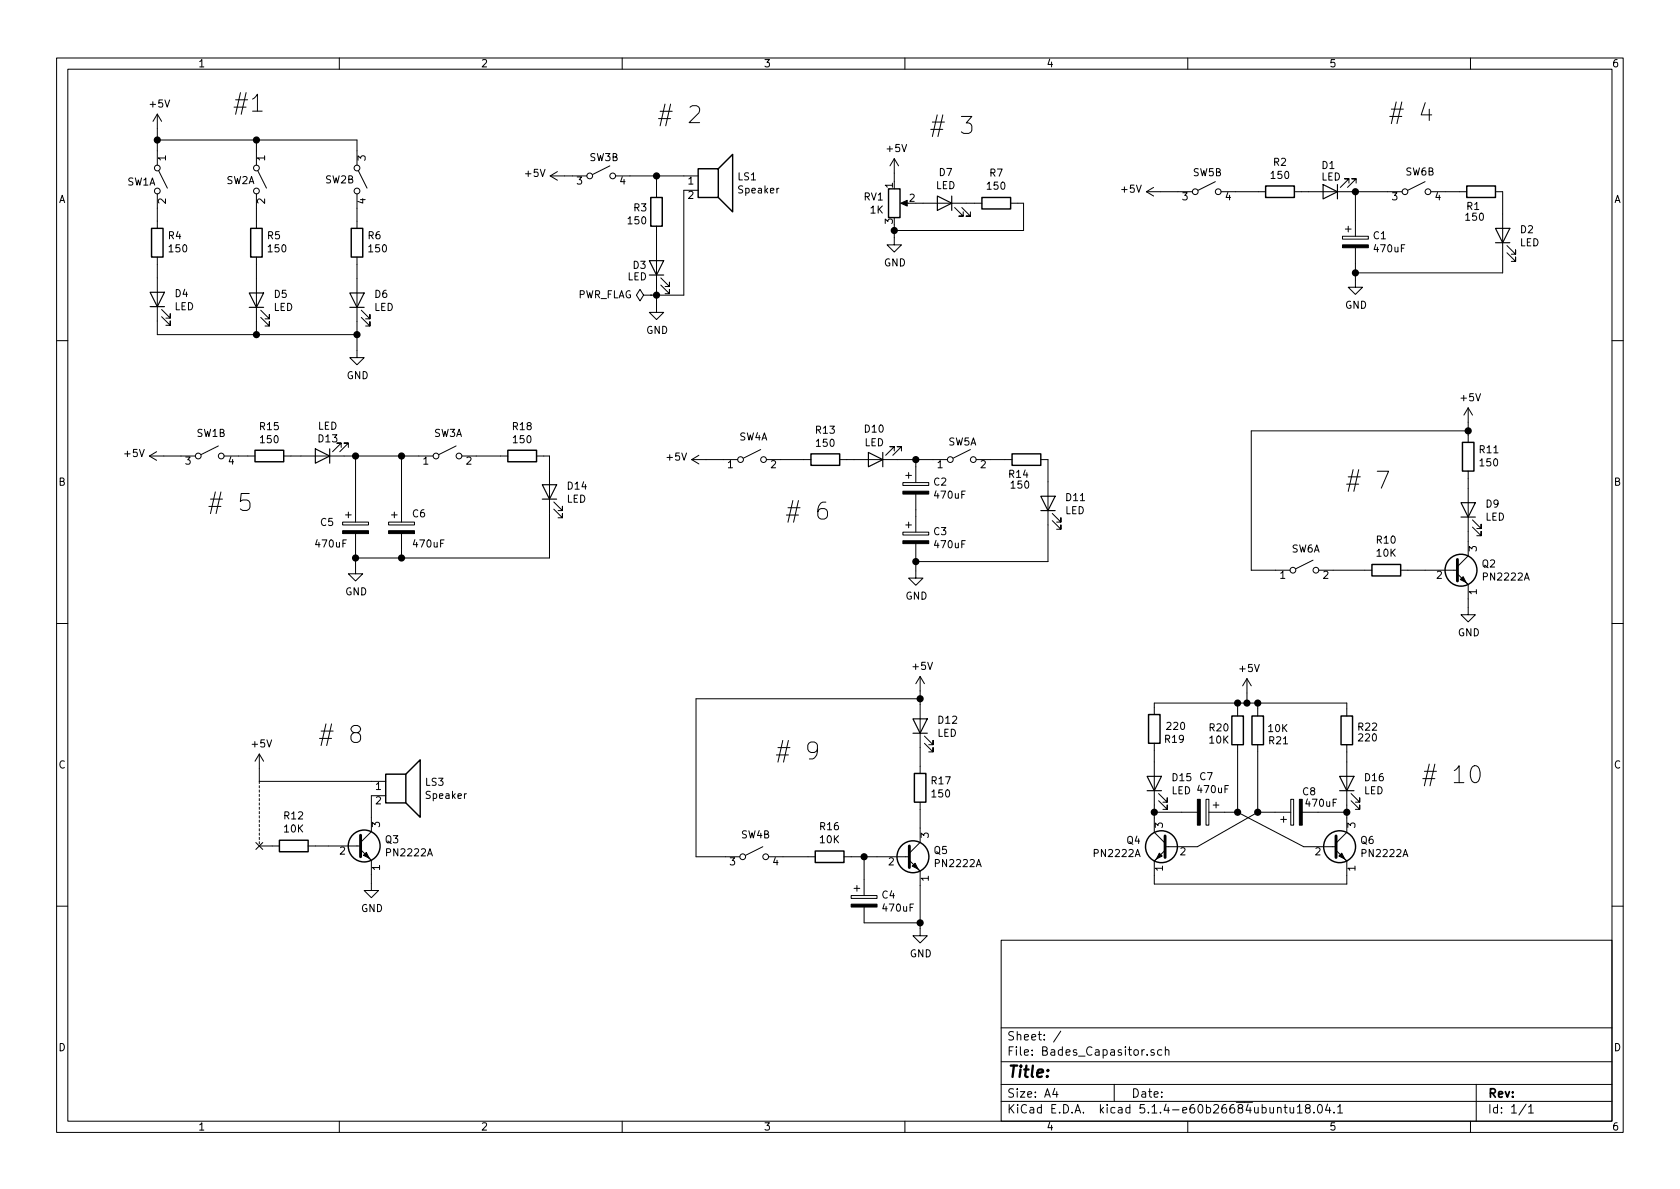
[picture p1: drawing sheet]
EESchema Schematic File Version 4
LIBS:Bades_Capasitor-cache
EELAYER 30 0
EELAYER END
$Descr A4 11693 8268
encoding utf-8
Sheet 1 1
Title ""
Date ""
Rev ""
Comp ""
Comment1 ""
Comment2 ""
Comment3 ""
Comment4 ""
$EndDescr
$Comp
L Device:CP C1
U 1 1
P 9435 1675
F 0 "C1" H 9553 1721 50  0000 L CNN
F 1 "470uF" H 9553 1630 50  0000 L CNN
F 2 "" H 9473 1525 50  0001 C CNN
F 3 "~" H 9435 1675 50  0001 C CNN
	1    9435 1675
	1    0    0    -1  
$EndComp
$Comp
L Device:R R1
U 1 1
P 10310 1325
F 0 "R1" V 10410 1270 50  0000 C CNN
F 1 "150" V 10485 1280 50  0000 C CNN
F 2 "" V 10240 1325 50  0001 C CNN
F 3 "~" H 10310 1325 50  0001 C CNN
	1    10310 1325
	0    1    1    0   
$EndComp
$Comp
L Device:LED D2
U 1 1
P 10460 1630
F 0 "D2" V 10498 1513 50  0000 R CNN
F 1 "LED" V 10407 1513 50  0000 R CNN
F 2 "" H 10460 1630 50  0001 C CNN
F 3 "~" H 10460 1630 50  0001 C CNN
	1    10460 1630
	0    -1   -1   0   
$EndComp
$Comp
L Device:LED D1
U 1 1
P 9260 1325
F 0 "D1" H 9325 1145 50  0000 R CNN
F 1 "LED" H 9325 1225 50  0000 R CNN
F 2 "" H 9260 1325 50  0001 C CNN
F 3 "~" H 9260 1325 50  0001 C CNN
	1    9260 1325
	-1   0    0    1   
$EndComp
$Comp
L power:+5V #PWR0101
U 1 1
P 8080 1325
F 0 "#PWR0101" H 8080 1175 50  0001 C CNN
F 1 "+5V" V 8095 1453 50  0000 L CNN
F 2 "" H 8080 1325 50  0001 C CNN
F 3 "" H 8080 1325 50  0001 C CNN
	1    8080 1325
	0    -1   -1   0   
$EndComp
$Comp
L power:GND #PWR0102
U 1 1
P 9435 1940
F 0 "#PWR0102" H 9435 1690 50  0001 C CNN
F 1 "GND" H 9440 1767 50  0000 C CNN
F 2 "" H 9435 1940 50  0001 C CNN
F 3 "" H 9435 1940 50  0001 C CNN
	1    9435 1940
	1    0    0    -1  
$EndComp
$Comp
L Device:R R2
U 1 1
P 8910 1325
F 0 "R2" V 8703 1325 50  0000 C CNN
F 1 "150" V 8794 1325 50  0000 C CNN
F 2 "" V 8840 1325 50  0001 C CNN
F 3 "~" H 8910 1325 50  0001 C CNN
	1    8910 1325
	0    1    1    0   
$EndComp
$Comp
L Device:Speaker LS1
U 1 1
P 4960 1215
F 0 "LS1" H 5130 1211 50  0000 L CNN
F 1 "Speaker" H 5130 1120 50  0000 L CNN
F 2 "" H 4960 1015 50  0001 C CNN
F 3 "~" H 4950 1165 50  0001 C CNN
	1    4960 1215
	1    0    0    -1  
$EndComp
$Comp
L Device:R R3
U 1 1
P 4570 1465
F 0 "R3" H 4735 1440 50  0000 R CNN
F 1 "150" H 4780 1530 50  0000 R CNN
F 2 "" V 4500 1465 50  0001 C CNN
F 3 "~" H 4570 1465 50  0001 C CNN
	1    4570 1465
	-1   0    0    1   
$EndComp
$Comp
L Device:LED D3
U 1 1
P 4570 1855
F 0 "D3" V 4585 2025 50  0000 R CNN
F 1 "LED" V 4505 2060 50  0000 R CNN
F 2 "" H 4570 1855 50  0001 C CNN
F 3 "~" H 4570 1855 50  0001 C CNN
	1    4570 1855
	0    -1   -1   0   
$EndComp
Wire Wire Line
	4570 1315 4570 1215
Wire Wire Line
	4570 1215 4760 1215
Wire Wire Line
	4570 1615 4570 1705
Wire Wire Line
	4760 1315 4760 2045
Wire Wire Line
	4760 2045 4570 2045
Wire Wire Line
	4570 2045 4570 2005
Wire Wire Line
	4570 2045 4570 2115
Connection ~ 4570 2045
$Comp
L power:+5V #PWR0103
U 1 1
P 3930 1215
F 0 "#PWR0103" H 3930 1065 50  0001 C CNN
F 1 "+5V" V 3945 1343 50  0000 L CNN
F 2 "" H 3930 1215 50  0001 C CNN
F 3 "" H 3930 1215 50  0001 C CNN
	1    3930 1215
	0    -1   -1   0   
$EndComp
$Comp
L power:GND #PWR0104
U 1 1
P 4570 2115
F 0 "#PWR0104" H 4570 1865 50  0001 C CNN
F 1 "GND" H 4575 1942 50  0000 C CNN
F 2 "" H 4570 2115 50  0001 C CNN
F 3 "" H 4570 2115 50  0001 C CNN
	1    4570 2115
	1    0    0    -1  
$EndComp
$Comp
L power:PWR_FLAG #FLG0104
U 1 1
P 4530 2045
F 0 "#FLG0104" H 4530 2120 50  0001 C CNN
F 1 "PWR_FLAG" V 4530 2173 50  0000 L CNN
F 2 "" H 4530 2045 50  0001 C CNN
F 3 "~" H 4530 2045 50  0001 C CNN
	1    4530 2045
	0    -1   -1   0   
$EndComp
Wire Wire Line
	4530 2045 4570 2045
$Comp
L Device:R R4
U 1 1
P 1095 1680
F 0 "R4" H 1025 1634 50  0000 R CNN
F 1 "150" H 1025 1725 50  0000 R CNN
F 2 "" V 1025 1680 50  0001 C CNN
F 3 "~" H 1095 1680 50  0001 C CNN
	1    1095 1680
	-1   0    0    1   
$EndComp
$Comp
L Device:R R5
U 1 1
P 1785 1680
F 0 "R5" H 1715 1634 50  0000 R CNN
F 1 "150" H 1715 1725 50  0000 R CNN
F 2 "" V 1715 1680 50  0001 C CNN
F 3 "~" H 1785 1680 50  0001 C CNN
	1    1785 1680
	-1   0    0    1   
$EndComp
$Comp
L Device:R R6
U 1 1
P 2485 1680
F 0 "R6" H 2415 1634 50  0000 R CNN
F 1 "150" H 2415 1725 50  0000 R CNN
F 2 "" V 2415 1680 50  0001 C CNN
F 3 "~" H 2485 1680 50  0001 C CNN
	1    2485 1680
	-1   0    0    1   
$EndComp
Wire Wire Line
	2485 1530 2485 1440
$Comp
L Device:LED D4
U 1 1
P 1095 2075
F 0 "D4" V 1133 1958 50  0000 R CNN
F 1 "LED" V 1042 1958 50  0000 R CNN
F 2 "" H 1095 2075 50  0001 C CNN
F 3 "~" H 1095 2075 50  0001 C CNN
	1    1095 2075
	0    -1   -1   0   
$EndComp
$Comp
L Device:LED D5
U 1 1
P 1785 2080
F 0 "D5" V 1823 1963 50  0000 R CNN
F 1 "LED" V 1732 1963 50  0000 R CNN
F 2 "" H 1785 2080 50  0001 C CNN
F 3 "~" H 1785 2080 50  0001 C CNN
	1    1785 2080
	0    -1   -1   0   
$EndComp
$Comp
L Device:LED D6
U 1 1
P 2485 2080
F 0 "D6" V 2523 1963 50  0000 R CNN
F 1 "LED" V 2432 1963 50  0000 R CNN
F 2 "" H 2485 2080 50  0001 C CNN
F 3 "~" H 2485 2080 50  0001 C CNN
	1    2485 2080
	0    -1   -1   0   
$EndComp
Wire Wire Line
	2485 1830 2485 1930
Wire Wire Line
	1785 1830 1785 1930
Wire Wire Line
	2485 2320 2485 2230
Wire Wire Line
	1785 2320 2485 2320
$Comp
L power:GND #PWR02
U 1 1
P 2485 2430
F 0 "#PWR02" H 2485 2180 50  0001 C CNN
F 1 "GND" H 2490 2257 50  0000 C CNN
F 2 "" H 2485 2430 50  0001 C CNN
F 3 "" H 2485 2430 50  0001 C CNN
	1    2485 2430
	1    0    0    -1  
$EndComp
Wire Wire Line
	2485 2430 2485 2320
Connection ~ 2485 2320
$Comp
L Device:R_POT RV1
U 1 1
P 6225 1405
F 0 "RV1" H 6155 1451 50  0000 R CNN
F 1 "1K" H 6155 1360 50  0000 R CNN
F 2 "" H 6225 1405 50  0001 C CNN
F 3 "~" H 6225 1405 50  0001 C CNN
	1    6225 1405
	1    0    0    -1  
$EndComp
$Comp
L Device:R R7
U 1 1
P 6935 1405
F 0 "R7" V 7142 1405 50  0000 C CNN
F 1 "150" V 7051 1405 50  0000 C CNN
F 2 "" V 6865 1405 50  0001 C CNN
F 3 "~" H 6935 1405 50  0001 C CNN
	1    6935 1405
	0    -1   -1   0   
$EndComp
$Comp
L Device:LED D7
U 1 1
P 6575 1405
F 0 "D7" H 6567 1621 50  0000 C CNN
F 1 "LED" H 6567 1530 50  0000 C CNN
F 2 "" H 6575 1405 50  0001 C CNN
F 3 "~" H 6575 1405 50  0001 C CNN
	1    6575 1405
	-1   0    0    -1  
$EndComp
$Comp
L power:+5V #PWR03
U 1 1
P 6225 1195
F 0 "#PWR03" H 6225 1045 50  0001 C CNN
F 1 "+5V" H 6240 1368 50  0000 C CNN
F 2 "" H 6225 1195 50  0001 C CNN
F 3 "" H 6225 1195 50  0001 C CNN
	1    6225 1195
	1    0    0    -1  
$EndComp
$Comp
L power:GND #PWR04
U 1 1
P 6225 1645
F 0 "#PWR04" H 6225 1395 50  0001 C CNN
F 1 "GND" H 6230 1472 50  0000 C CNN
F 2 "" H 6225 1645 50  0001 C CNN
F 3 "" H 6225 1645 50  0001 C CNN
	1    6225 1645
	1    0    0    -1  
$EndComp
Wire Wire Line
	6225 1555 6225 1595
Wire Wire Line
	6375 1405 6425 1405
Wire Wire Line
	6725 1405 6785 1405
Wire Wire Line
	6225 1255 6225 1195
Wire Wire Line
	7085 1405 7125 1405
Wire Wire Line
	7125 1405 7125 1595
Wire Wire Line
	7125 1595 6225 1595
Connection ~ 6225 1595
Wire Wire Line
	6225 1595 6225 1645
$Comp
L Transistor_BJT:PN2222A Q2
U 1 1
P 10120 3960
F 0 "Q2" H 10311 4006 50  0000 L CNN
F 1 "PN2222A" H 10311 3915 50  0000 L CNN
F 2 "Package_TO_SOT_THT:TO-92_Inline" H 10320 3885 50  0001 L CIN
F 3 "http://www.fairchildsemi.com/ds/PN/PN2222A.pdf" H 10120 3960 50  0001 L CNN
	1    10120 3960
	1    0    0    -1  
$EndComp
$Comp
L Device:R R11
U 1 1
P 10220 3170
F 0 "R11" H 10150 3124 50  0000 R CNN
F 1 "150" H 10150 3215 50  0000 R CNN
F 2 "" V 10150 3170 50  0001 C CNN
F 3 "~" H 10220 3170 50  0001 C CNN
	1    10220 3170
	-1   0    0    1   
$EndComp
$Comp
L Device:LED D9
U 1 1
P 10220 3540
F 0 "D9" V 10258 3423 50  0000 R CNN
F 1 "LED" V 10167 3423 50  0000 R CNN
F 2 "" H 10220 3540 50  0001 C CNN
F 3 "~" H 10220 3540 50  0001 C CNN
	1    10220 3540
	0    -1   -1   0   
$EndComp
$Comp
L Device:R R10
U 1 1
P 9650 3960
F 0 "R10" V 9857 3960 50  0000 C CNN
F 1 "10K" V 9766 3960 50  0000 C CNN
F 2 "" V 9580 3960 50  0001 C CNN
F 3 "~" H 9650 3960 50  0001 C CNN
	1    9650 3960
	0    -1   -1   0   
$EndComp
$Comp
L power:+5V #PWR08
U 1 1
P 10220 2930
F 0 "#PWR08" H 10220 2780 50  0001 C CNN
F 1 "+5V" H 10235 3103 50  0000 C CNN
F 2 "" H 10220 2930 50  0001 C CNN
F 3 "" H 10220 2930 50  0001 C CNN
	1    10220 2930
	1    0    0    -1  
$EndComp
Wire Wire Line
	8710 3960 8710 2990
Wire Wire Line
	8710 2990 10220 2990
Wire Wire Line
	10220 3020 10220 2990
Connection ~ 10220 2990
Wire Wire Line
	10220 2990 10220 2930
Wire Wire Line
	9800 3960 9920 3960
Wire Wire Line
	10220 3690 10220 3760
Wire Wire Line
	10220 3320 10220 3390
$Comp
L power:GND #PWR09
U 1 1
P 10220 4220
F 0 "#PWR09" H 10220 3970 50  0001 C CNN
F 1 "GND" H 10225 4047 50  0000 C CNN
F 2 "" H 10220 4220 50  0001 C CNN
F 3 "" H 10220 4220 50  0001 C CNN
	1    10220 4220
	1    0    0    -1  
$EndComp
Wire Wire Line
	10220 4220 10220 4160
$Comp
L Transistor_BJT:PN2222A Q3
U 1 1
P 2485 5880
F 0 "Q3" H 2676 5926 50  0000 L CNN
F 1 "PN2222A" H 2676 5835 50  0000 L CNN
F 2 "Package_TO_SOT_THT:TO-92_Inline" H 2685 5805 50  0001 L CIN
F 3 "http://www.fairchildsemi.com/ds/PN/PN2222A.pdf" H 2485 5880 50  0001 L CNN
	1    2485 5880
	1    0    0    -1  
$EndComp
$Comp
L Device:R R12
U 1 1
P 2045 5880
F 0 "R12" V 2252 5880 50  0000 C CNN
F 1 "10K" V 2161 5880 50  0000 C CNN
F 2 "" V 1975 5880 50  0001 C CNN
F 3 "~" H 2045 5880 50  0001 C CNN
	1    2045 5880
	0    -1   -1   0   
$EndComp
$Comp
L Device:Speaker LS3
U 1 1
P 2785 5430
F 0 "LS3" H 2955 5426 50  0000 L CNN
F 1 "Speaker" H 2955 5335 50  0000 L CNN
F 2 "" H 2785 5230 50  0001 C CNN
F 3 "~" H 2775 5380 50  0001 C CNN
	1    2785 5430
	1    0    0    -1  
$EndComp
Wire Wire Line
	2285 5880 2195 5880
Wire Wire Line
	2585 5530 2585 5680
Wire Wire Line
	2585 5430 1805 5430
Wire Wire Line
	1805 5430 1805 5340
$Comp
L power:+5V #PWR010
U 1 1
P 1805 5340
F 0 "#PWR010" H 1805 5190 50  0001 C CNN
F 1 "+5V" H 1820 5513 50  0000 C CNN
F 2 "" H 1805 5340 50  0001 C CNN
F 3 "" H 1805 5340 50  0001 C CNN
	1    1805 5340
	1    0    0    -1  
$EndComp
$Comp
L power:GND #PWR011
U 1 1
P 2585 6140
F 0 "#PWR011" H 2585 5890 50  0001 C CNN
F 1 "GND" H 2590 5967 50  0000 C CNN
F 2 "" H 2585 6140 50  0001 C CNN
F 3 "" H 2585 6140 50  0001 C CNN
	1    2585 6140
	1    0    0    -1  
$EndComp
Wire Wire Line
	2585 6140 2585 6080
Wire Notes Line
	1805 5430 1805 5880
Wire Wire Line
	1805 5880 1895 5880
NoConn ~ 1805 5880
$Comp
L Transistor_BJT:PN2222A Q5
U 1 1
P 6305 5955
F 0 "Q5" H 6496 6001 50  0000 L CNN
F 1 "PN2222A" H 6496 5910 50  0000 L CNN
F 2 "Package_TO_SOT_THT:TO-92_Inline" H 6505 5880 50  0001 L CIN
F 3 "http://www.fairchildsemi.com/ds/PN/PN2222A.pdf" H 6305 5955 50  0001 L CNN
	1    6305 5955
	1    0    0    -1  
$EndComp
$Comp
L Device:CP C4
U 1 1
P 6015 6265
F 0 "C4" H 6133 6311 50  0000 L CNN
F 1 "470uF" H 6133 6220 50  0000 L CNN
F 2 "" H 6053 6115 50  0001 C CNN
F 3 "~" H 6015 6265 50  0001 C CNN
	1    6015 6265
	1    0    0    -1  
$EndComp
$Comp
L Device:R R16
U 1 1
P 5775 5955
F 0 "R16" V 5982 5955 50  0000 C CNN
F 1 "10K" V 5891 5955 50  0000 C CNN
F 2 "" V 5705 5955 50  0001 C CNN
F 3 "~" H 5775 5955 50  0001 C CNN
	1    5775 5955
	0    -1   -1   0   
$EndComp
$Comp
L Device:R R17
U 1 1
P 6405 5475
F 0 "R17" H 6335 5429 50  0000 R CNN
F 1 "150" H 6335 5520 50  0000 R CNN
F 2 "" V 6335 5475 50  0001 C CNN
F 3 "~" H 6405 5475 50  0001 C CNN
	1    6405 5475
	-1   0    0    1   
$EndComp
$Comp
L Device:LED D12
U 1 1
P 6405 5045
F 0 "D12" V 6443 4928 50  0000 R CNN
F 1 "LED" V 6352 4928 50  0000 R CNN
F 2 "" H 6405 5045 50  0001 C CNN
F 3 "~" H 6405 5045 50  0001 C CNN
	1    6405 5045
	0    -1   -1   0   
$EndComp
Wire Wire Line
	5925 5955 6015 5955
Wire Wire Line
	6015 6115 6015 5955
Connection ~ 6015 5955
Wire Wire Line
	6015 5955 6105 5955
Wire Wire Line
	6405 5755 6405 5625
Wire Wire Line
	6405 5325 6405 5195
$Comp
L power:GND #PWR015
U 1 1
P 6405 6455
F 0 "#PWR015" H 6405 6205 50  0001 C CNN
F 1 "GND" H 6410 6282 50  0000 C CNN
F 2 "" H 6405 6455 50  0001 C CNN
F 3 "" H 6405 6455 50  0001 C CNN
	1    6405 6455
	1    0    0    -1  
$EndComp
Wire Wire Line
	6405 6155 6405 6415
Wire Wire Line
	6015 6415 6405 6415
Connection ~ 6405 6415
Wire Wire Line
	6405 6415 6405 6455
Wire Wire Line
	4845 5955 4845 4855
Wire Wire Line
	4845 4855 6405 4855
$Comp
L power:+5V #PWR014
U 1 1
P 8680 4815
F 0 "#PWR014" H 8680 4665 50  0001 C CNN
F 1 "+5V" H 8695 4988 50  0000 C CNN
F 2 "" H 8680 4815 50  0001 C CNN
F 3 "" H 8680 4815 50  0001 C CNN
	1    8680 4815
	1    0    0    -1  
$EndComp
Wire Wire Line
	6405 4855 6405 4895
$Comp
L Device:CP C5
U 1 1
P 2475 3665
F 0 "C5" H 2225 3705 50  0000 L CNN
F 1 "470uF" H 2185 3555 50  0000 L CNN
F 2 "" H 2513 3515 50  0001 C CNN
F 3 "~" H 2475 3665 50  0001 C CNN
	1    2475 3665
	1    0    0    -1  
$EndComp
$Comp
L Device:R R18
U 1 1
P 3635 3165
F 0 "R18" V 3428 3165 50  0000 C CNN
F 1 "150" V 3519 3165 50  0000 C CNN
F 2 "" V 3565 3165 50  0001 C CNN
F 3 "~" H 3635 3165 50  0001 C CNN
	1    3635 3165
	0    1    1    0   
$EndComp
$Comp
L Device:LED D14
U 1 1
P 3825 3415
F 0 "D14" V 3863 3298 50  0000 R CNN
F 1 "LED" V 3772 3298 50  0000 R CNN
F 2 "" H 3825 3415 50  0001 C CNN
F 3 "~" H 3825 3415 50  0001 C CNN
	1    3825 3415
	0    -1   -1   0   
$EndComp
$Comp
L Device:LED D13
U 1 1
P 2245 3165
F 0 "D13" H 2283 3048 50  0000 R CNN
F 1 "LED" H 2280 2960 50  0000 R CNN
F 2 "" H 2245 3165 50  0001 C CNN
F 3 "~" H 2245 3165 50  0001 C CNN
	1    2245 3165
	-1   0    0    1   
$EndComp
$Comp
L power:GND #PWR017
U 1 1
P 2475 3935
F 0 "#PWR017" H 2475 3685 50  0001 C CNN
F 1 "GND" H 2480 3762 50  0000 C CNN
F 2 "" H 2475 3935 50  0001 C CNN
F 3 "" H 2475 3935 50  0001 C CNN
	1    2475 3935
	1    0    0    -1  
$EndComp
Wire Wire Line
	3825 3265 3825 3165
Wire Wire Line
	3825 3165 3785 3165
$Comp
L Device:R R15
U 1 1
P 1875 3165
F 0 "R15" V 1668 3165 50  0000 C CNN
F 1 "150" V 1759 3165 50  0000 C CNN
F 2 "" V 1805 3165 50  0001 C CNN
F 3 "~" H 1875 3165 50  0001 C CNN
	1    1875 3165
	0    1    1    0   
$EndComp
Wire Wire Line
	2475 3935 2475 3875
Connection ~ 2475 3875
Wire Wire Line
	2475 3875 2475 3815
Wire Wire Line
	3825 3565 3825 3875
Wire Wire Line
	2475 3875 2795 3875
$Comp
L Device:CP C6
U 1 1
P 2795 3665
F 0 "C6" H 2865 3765 50  0000 L CNN
F 1 "470uF" H 2865 3555 50  0000 L CNN
F 2 "" H 2833 3515 50  0001 C CNN
F 3 "~" H 2795 3665 50  0001 C CNN
	1    2795 3665
	1    0    0    -1  
$EndComp
Wire Wire Line
	2795 3515 2795 3165
Wire Wire Line
	2795 3815 2795 3875
Connection ~ 2795 3875
Wire Wire Line
	2795 3875 3825 3875
$Comp
L Transistor_BJT:PN2222A Q6
U 1 1
P 9275 5885
F 0 "Q6" H 9466 5931 50  0000 L CNN
F 1 "PN2222A" H 9466 5840 50  0000 L CNN
F 2 "Package_TO_SOT_THT:TO-92_Inline" H 9475 5810 50  0001 L CIN
F 3 "http://www.fairchildsemi.com/ds/PN/PN2222A.pdf" H 9275 5885 50  0001 L CNN
	1    9275 5885
	1    0    0    -1  
$EndComp
$Comp
L Transistor_BJT:PN2222A Q4
U 1 1
P 8135 5885
F 0 "Q4" H 8326 5931 50  0000 L CNN
F 1 "PN2222A" H 8326 5840 50  0000 L CNN
F 2 "Package_TO_SOT_THT:TO-92_Inline" H 8335 5810 50  0001 L CIN
F 3 "http://www.fairchildsemi.com/ds/PN/PN2222A.pdf" H 8135 5885 50  0001 L CNN
	1    8135 5885
	-1   0    0    -1  
$EndComp
$Comp
L Device:R R19
U 1 1
P 8035 5065
F 0 "R19" H 8175 4995 50  0000 C CNN
F 1 "220" H 8185 5085 50  0000 C CNN
F 2 "" V 7965 5065 50  0001 C CNN
F 3 "~" H 8035 5065 50  0001 C CNN
	1    8035 5065
	1    0    0    -1  
$EndComp
$Comp
L Device:LED D15
U 1 1
P 8035 5445
F 0 "D15" V 8073 5328 50  0000 R CNN
F 1 "LED" V 7982 5328 50  0000 R CNN
F 2 "" H 8035 5445 50  0001 C CNN
F 3 "~" H 8035 5445 50  0001 C CNN
	1    8035 5445
	0    -1   -1   0   
$EndComp
$Comp
L Device:LED D16
U 1 1
P 9375 5445
F 0 "D16" V 9413 5328 50  0000 R CNN
F 1 "LED" V 9322 5328 50  0000 R CNN
F 2 "" H 9375 5445 50  0001 C CNN
F 3 "~" H 9375 5445 50  0001 C CNN
	1    9375 5445
	0    -1   -1   0   
$EndComp
$Comp
L Device:R R20
U 1 1
P 8615 5075
F 0 "R20" H 8485 5095 50  0000 C CNN
F 1 "10K" H 8485 5010 50  0000 C CNN
F 2 "" V 8545 5075 50  0001 C CNN
F 3 "~" H 8615 5075 50  0001 C CNN
	1    8615 5075
	1    0    0    -1  
$EndComp
$Comp
L Device:R R21
U 1 1
P 8755 5075
F 0 "R21" H 8900 5005 50  0000 C CNN
F 1 "10K" H 8895 5090 50  0000 C CNN
F 2 "" V 8685 5075 50  0001 C CNN
F 3 "~" H 8755 5075 50  0001 C CNN
	1    8755 5075
	1    0    0    -1  
$EndComp
$Comp
L Device:R R22
U 1 1
P 9375 5075
F 0 "R22" H 9520 5100 50  0000 C CNN
F 1 "220" H 9520 5025 50  0000 C CNN
F 2 "" V 9305 5075 50  0001 C CNN
F 3 "~" H 9375 5075 50  0001 C CNN
	1    9375 5075
	1    0    0    -1  
$EndComp
Wire Wire Line
	8035 5595 8035 5645
Wire Wire Line
	9375 5595 9375 5645
Wire Wire Line
	9375 5225 9375 5295
Wire Wire Line
	8035 5215 8035 5295
$Comp
L Device:CP C7
U 1 1
P 8375 5645
F 0 "C7" V 8125 5615 50  0000 L CNN
F 1 "470uF" V 8215 5595 50  0000 L CNN
F 2 "" H 8413 5495 50  0001 C CNN
F 3 "~" H 8375 5645 50  0001 C CNN
	1    8375 5645
	0    1    1    0   
$EndComp
$Comp
L Device:CP C8
U 1 1
P 9025 5645
F 0 "C8" V 9165 5505 50  0000 L CNN
F 1 "470uF" V 9085 5355 50  0000 L CNN
F 2 "" H 9063 5495 50  0001 C CNN
F 3 "~" H 9025 5645 50  0001 C CNN
	1    9025 5645
	0    -1   -1   0   
$EndComp
Wire Wire Line
	8525 5645 8615 5645
Wire Wire Line
	8615 5645 8615 5225
Wire Wire Line
	8755 5225 8755 5645
Wire Wire Line
	8755 5645 8875 5645
Wire Wire Line
	8755 5645 8335 5885
Connection ~ 8755 5645
Wire Wire Line
	8615 5645 9075 5885
Connection ~ 8615 5645
Wire Wire Line
	8225 5645 8035 5645
Connection ~ 8035 5645
Wire Wire Line
	8035 5645 8035 5685
Wire Wire Line
	9175 5645 9375 5645
Connection ~ 9375 5645
Wire Wire Line
	9375 5645 9375 5685
Wire Wire Line
	8035 6085 8035 6145
Wire Wire Line
	8035 6145 9375 6145
Wire Wire Line
	9375 6085 9375 6145
Wire Wire Line
	8035 4915 8035 4885
Wire Wire Line
	8035 4885 8615 4885
Wire Wire Line
	9375 4885 9375 4925
Wire Wire Line
	8615 4925 8615 4885
Connection ~ 8615 4885
Wire Wire Line
	8755 4925 8755 4885
Connection ~ 8755 4885
Wire Wire Line
	8755 4885 9375 4885
Wire Wire Line
	9060 1325 9110 1325
Wire Wire Line
	9410 1325 9435 1325
Wire Wire Line
	9435 1525 9435 1325
Connection ~ 9435 1325
Wire Wire Line
	10160 1325 10060 1325
$Comp
L Switch:SW_DPST_x2 SW5
U 2 1
P 8400 1325
F 0 "SW5" H 8405 1460 50  0000 C CNN
F 1 "SW_DPST_x2" H 8400 1469 50  0001 C CNN
F 2 "" H 8400 1325 50  0001 C CNN
F 3 "~" H 8400 1325 50  0001 C CNN
	2    8400 1325
	1    0    0    -1  
$EndComp
Wire Wire Line
	8760 1325 8600 1325
$Comp
L Switch:SW_DPST_x2 SW6
U 2 1
P 9860 1325
F 0 "SW6" H 9885 1465 50  0000 C CNN
F 1 "SW_DPST_x2" H 9860 1469 50  0001 C CNN
F 2 "" H 9860 1325 50  0001 C CNN
F 3 "~" H 9860 1325 50  0001 C CNN
	2    9860 1325
	1    0    0    -1  
$EndComp
Wire Wire Line
	9435 1325 9660 1325
Wire Wire Line
	9435 1825 9435 1890
Wire Wire Line
	10460 1325 10460 1480
Wire Wire Line
	10460 1780 10460 1890
Wire Wire Line
	10460 1890 9435 1890
Wire Wire Line
	9435 1940 9435 1890
Connection ~ 9435 1890
Wire Wire Line
	8080 1325 8200 1325
Wire Wire Line
	1785 2230 1785 2320
Wire Wire Line
	1095 1925 1095 1830
Wire Wire Line
	1785 2320 1095 2320
Wire Wire Line
	1095 2320 1095 2225
Connection ~ 1785 2320
$Comp
L Device:CP C2
U 1 1
P 6375 3390
F 0 "C2" H 6493 3436 50  0000 L CNN
F 1 "470uF" H 6493 3345 50  0000 L CNN
F 2 "" H 6413 3240 50  0001 C CNN
F 3 "~" H 6375 3390 50  0001 C CNN
	1    6375 3390
	1    0    0    -1  
$EndComp
$Comp
L Device:R R14
U 1 1
P 7145 3190
F 0 "R14" V 7245 3135 50  0000 C CNN
F 1 "150" V 7320 3145 50  0000 C CNN
F 2 "" V 7075 3190 50  0001 C CNN
F 3 "~" H 7145 3190 50  0001 C CNN
	1    7145 3190
	0    1    1    0   
$EndComp
$Comp
L Device:LED D11
U 1 1
P 7295 3495
F 0 "D11" V 7333 3378 50  0000 R CNN
F 1 "LED" V 7242 3378 50  0000 R CNN
F 2 "" H 7295 3495 50  0001 C CNN
F 3 "~" H 7295 3495 50  0001 C CNN
	1    7295 3495
	0    -1   -1   0   
$EndComp
$Comp
L Device:LED D10
U 1 1
P 6095 3190
F 0 "D10" H 6180 2980 50  0000 R CNN
F 1 "LED" H 6175 3075 50  0000 R CNN
F 2 "" H 6095 3190 50  0001 C CNN
F 3 "~" H 6095 3190 50  0001 C CNN
	1    6095 3190
	-1   0    0    1   
$EndComp
$Comp
L power:+5V #PWR013
U 1 1
P 4915 3190
F 0 "#PWR013" H 4915 3040 50  0001 C CNN
F 1 "+5V" V 4930 3318 50  0000 L CNN
F 2 "" H 4915 3190 50  0001 C CNN
F 3 "" H 4915 3190 50  0001 C CNN
	1    4915 3190
	0    -1   -1   0   
$EndComp
$Comp
L power:GND #PWR016
U 1 1
P 6375 3965
F 0 "#PWR016" H 6375 3715 50  0001 C CNN
F 1 "GND" H 6380 3792 50  0000 C CNN
F 2 "" H 6375 3965 50  0001 C CNN
F 3 "" H 6375 3965 50  0001 C CNN
	1    6375 3965
	1    0    0    -1  
$EndComp
$Comp
L Device:R R13
U 1 1
P 5745 3190
F 0 "R13" V 5538 3190 50  0000 C CNN
F 1 "150" V 5629 3190 50  0000 C CNN
F 2 "" V 5675 3190 50  0001 C CNN
F 3 "~" H 5745 3190 50  0001 C CNN
	1    5745 3190
	0    1    1    0   
$EndComp
Wire Wire Line
	5895 3190 5945 3190
Wire Wire Line
	6995 3190 6895 3190
$Comp
L Switch:SW_DPST_x2 SW4
U 1 1
P 5235 3190
F 0 "SW4" H 5245 3350 50  0000 C CNN
F 1 "SW_DPST_x2" H 5235 3334 50  0001 C CNN
F 2 "" H 5235 3190 50  0001 C CNN
F 3 "~" H 5235 3190 50  0001 C CNN
	1    5235 3190
	1    0    0    -1  
$EndComp
Wire Wire Line
	5595 3190 5435 3190
$Comp
L Switch:SW_DPST_x2 SW5
U 1 1
P 6695 3190
F 0 "SW5" H 6700 3315 50  0000 C CNN
F 1 "SW_DPST_x2" H 6695 3334 50  0001 C CNN
F 2 "" H 6695 3190 50  0001 C CNN
F 3 "~" H 6695 3190 50  0001 C CNN
	1    6695 3190
	1    0    0    -1  
$EndComp
Wire Wire Line
	7295 3190 7295 3345
Wire Wire Line
	4915 3190 5035 3190
$Comp
L Device:CP C3
U 1 1
P 6375 3735
F 0 "C3" H 6493 3781 50  0000 L CNN
F 1 "470uF" H 6493 3690 50  0000 L CNN
F 2 "" H 6413 3585 50  0001 C CNN
F 3 "~" H 6375 3735 50  0001 C CNN
	1    6375 3735
	1    0    0    -1  
$EndComp
Wire Wire Line
	6245 3190 6375 3190
Wire Wire Line
	6375 3965 6375 3900
Wire Wire Line
	7295 3900 6375 3900
Wire Wire Line
	7295 3645 7295 3900
Connection ~ 6375 3900
Wire Wire Line
	6375 3900 6375 3885
Wire Wire Line
	6375 3540 6375 3585
Wire Wire Line
	6375 3240 6375 3190
Connection ~ 6375 3190
Wire Wire Line
	6375 3190 6495 3190
$Comp
L Switch:SW_DPST_x2 SW3
U 1 1
P 3115 3165
F 0 "SW3" H 3120 3325 50  0000 C CNN
F 1 "SW_DPST_x2" H 3115 3309 50  0001 C CNN
F 2 "" H 3115 3165 50  0001 C CNN
F 3 "~" H 3115 3165 50  0001 C CNN
	1    3115 3165
	1    0    0    -1  
$EndComp
Wire Wire Line
	2795 3165 2915 3165
Wire Wire Line
	3315 3165 3485 3165
Wire Wire Line
	2395 3165 2475 3165
Connection ~ 2795 3165
Wire Wire Line
	2095 3165 2025 3165
Wire Wire Line
	2475 3515 2475 3165
Connection ~ 2475 3165
Wire Wire Line
	2475 3165 2795 3165
$Comp
L power:+5V #PWR012
U 1 1
P 1140 3165
F 0 "#PWR012" H 1140 3015 50  0001 C CNN
F 1 "+5V" V 1155 3293 50  0000 L CNN
F 2 "" H 1140 3165 50  0001 C CNN
F 3 "" H 1140 3165 50  0001 C CNN
	1    1140 3165
	0    -1   -1   0   
$EndComp
$Comp
L Switch:SW_DPST_x2 SW1
U 2 1
P 1460 3165
F 0 "SW1" H 1470 3325 50  0000 C CNN
F 1 "SW_DPST_x2" H 1460 3309 50  0001 C CNN
F 2 "" H 1460 3165 50  0001 C CNN
F 3 "~" H 1460 3165 50  0001 C CNN
	2    1460 3165
	1    0    0    -1  
$EndComp
Wire Wire Line
	1140 3165 1260 3165
Wire Wire Line
	1660 3165 1725 3165
$Comp
L Switch:SW_DPST_x2 SW6
U 1 1
P 9080 3960
F 0 "SW6" H 9090 4110 50  0000 C CNN
F 1 "SW_DPST_x2" H 9080 4104 50  0001 C CNN
F 2 "" H 9080 3960 50  0001 C CNN
F 3 "~" H 9080 3960 50  0001 C CNN
	1    9080 3960
	1    0    0    -1  
$EndComp
Wire Wire Line
	8710 3960 8880 3960
Wire Wire Line
	9280 3960 9500 3960
$Comp
L Switch:SW_DPST_x2 SW3
U 2 1
P 4185 1215
F 0 "SW3" H 4205 1345 50  0000 C CNN
F 1 "SW_DPST_x2" H 4185 1359 50  0001 C CNN
F 2 "" H 4185 1215 50  0001 C CNN
F 3 "~" H 4185 1215 50  0001 C CNN
	2    4185 1215
	1    0    0    -1  
$EndComp
Wire Wire Line
	3930 1215 3985 1215
Wire Wire Line
	4385 1215 4570 1215
Connection ~ 4570 1215
$Comp
L Switch:SW_DPST_x2 SW4
U 2 1
P 5250 5955
F 0 "SW4" H 5260 6110 50  0000 C CNN
F 1 "SW_DPST_x2" H 5250 6099 50  0001 C CNN
F 2 "" H 5250 5955 50  0001 C CNN
F 3 "~" H 5250 5955 50  0001 C CNN
	2    5250 5955
	1    0    0    -1  
$EndComp
Wire Wire Line
	5625 5955 5450 5955
Wire Wire Line
	5050 5955 4845 5955
$Comp
L Switch:SW_DPST_x2 SW2
U 2 1
P 2485 1240
F 0 "SW2" V 2485 1120 50  0000 C CNN
F 1 "SW_DPST_x2" H 2485 1384 50  0001 C CNN
F 2 "" H 2485 1240 50  0001 C CNN
F 3 "~" H 2485 1240 50  0001 C CNN
	2    2485 1240
	0    1    1    0   
$EndComp
Wire Wire Line
	1785 1530 1785 1440
$Comp
L Switch:SW_DPST_x2 SW2
U 1 1
P 1785 1240
F 0 "SW2" V 1790 1130 50  0000 C CNN
F 1 "SW_DPST_x2" H 1785 1384 50  0001 C CNN
F 2 "" H 1785 1240 50  0001 C CNN
F 3 "~" H 1785 1240 50  0001 C CNN
	1    1785 1240
	0    1    1    0   
$EndComp
Wire Wire Line
	1095 1530 1095 1440
$Comp
L Switch:SW_DPST_x2 SW1
U 1 1
P 1095 1240
F 0 "SW1" V 1110 1130 50  0000 C CNN
F 1 "SW_DPST_x2" H 1095 1384 50  0001 C CNN
F 2 "" H 1095 1240 50  0001 C CNN
F 3 "~" H 1095 1240 50  0001 C CNN
	1    1095 1240
	0    1    1    0   
$EndComp
$Comp
L power:+5V #PWR01
U 1 1
P 1095 885
F 0 "#PWR01" H 1095 735 50  0001 C CNN
F 1 "+5V" H 1110 1058 50  0000 C CNN
F 2 "" H 1095 885 50  0001 C CNN
F 3 "" H 1095 885 50  0001 C CNN
	1    1095 885 
	1    0    0    -1  
$EndComp
Wire Wire Line
	1095 885  1095 965 
Wire Wire Line
	1095 965  1785 965 
Wire Wire Line
	2485 965  2485 1040
Connection ~ 1095 965 
Wire Wire Line
	1095 965  1095 1040
Wire Wire Line
	1785 1040 1785 965 
Connection ~ 1785 965 
Wire Wire Line
	1785 965  2485 965 
Wire Wire Line
	8615 4885 8680 4885
Wire Wire Line
	8680 4815 8680 4885
Connection ~ 8680 4885
Wire Wire Line
	8680 4885 8755 4885
$Comp
L power:+5V #PWR?
U 1 1
P 6405 4800
F 0 "#PWR?" H 6405 4650 50  0001 C CNN
F 1 "+5V" H 6420 4973 50  0000 C CNN
F 2 "" H 6405 4800 50  0001 C CNN
F 3 "" H 6405 4800 50  0001 C CNN
	1    6405 4800
	1    0    0    -1  
$EndComp
Wire Wire Line
	6405 4800 6405 4855
Connection ~ 6405 4855
Text Notes 1615 780  0    118  ~ 0
#1
Text Notes 4570 860  0    118  ~ 0
# 2
Text Notes 6465 935  0    118  ~ 0
# 3
Text Notes 9660 845  0    118  ~ 0
# 4
Text Notes 1440 3560 0    118  ~ 0
# 5
Text Notes 5460 3620 0    118  ~ 0
# 6
Text Notes 9360 3405 0    118  ~ 0
# 7
Text Notes 2210 5175 0    118  ~ 0
# 8
Text Notes 5390 5290 0    118  ~ 0
# 9
Text Notes 9890 5455 0    118  ~ 0
# 10
$EndSCHEMATC
